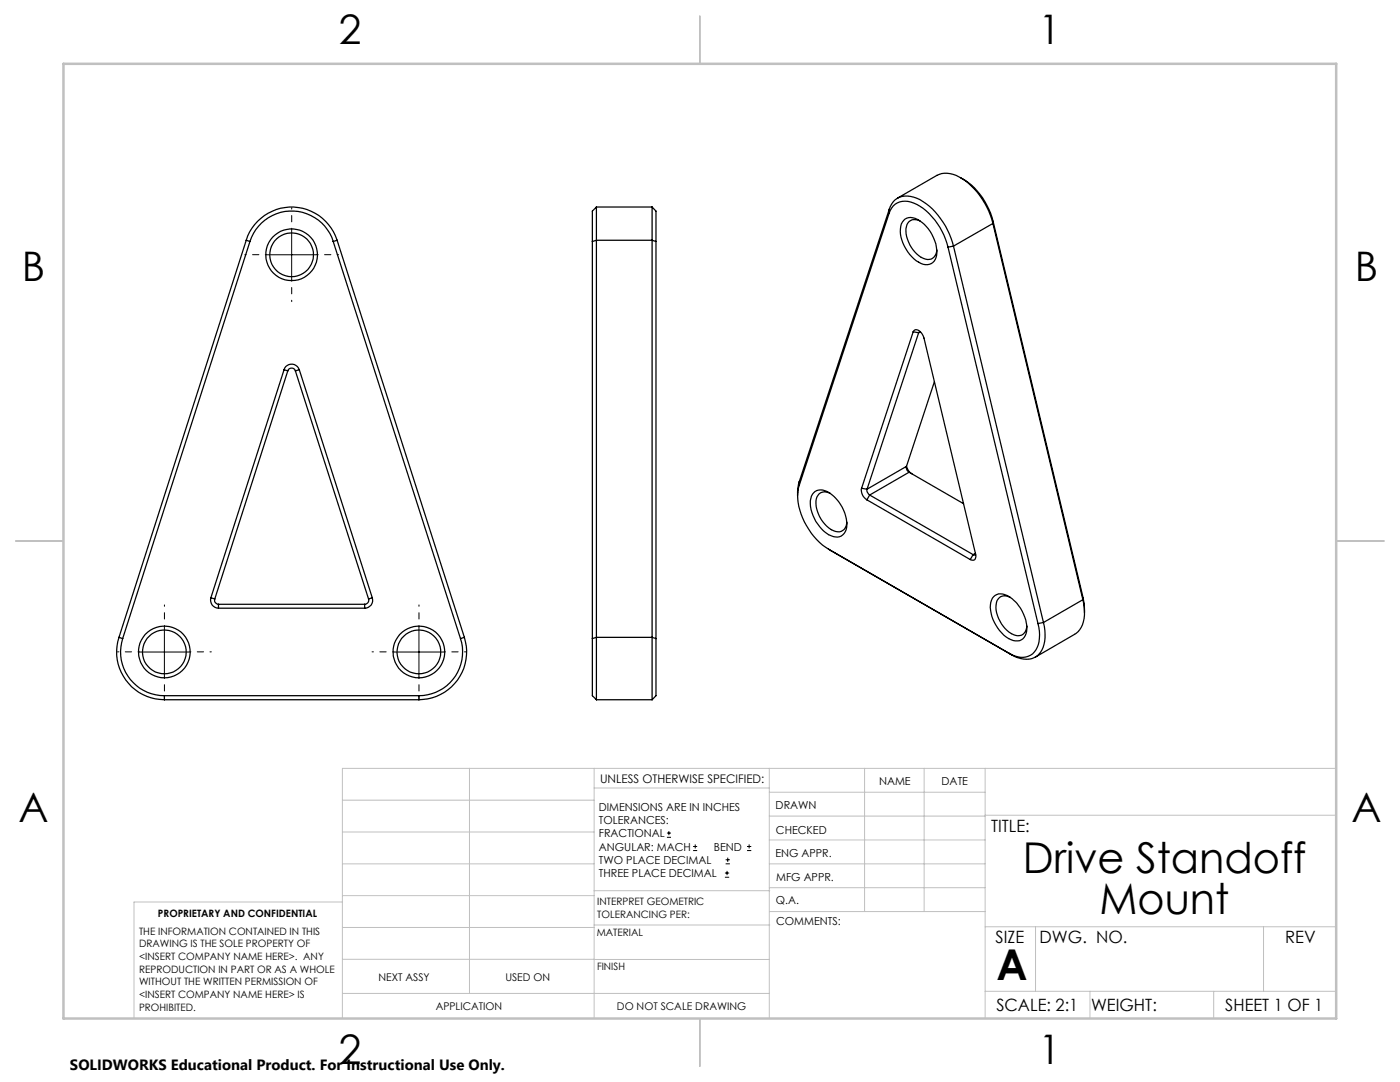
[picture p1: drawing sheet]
<svg xmlns="http://www.w3.org/2000/svg" width="279mm" height="216mm" viewBox="0 0 279 216" stroke-linecap="round" stroke-linejoin="round" font-family="sans-serif">
<g fill="none" stroke="#000" stroke-width=".2">
<path d="M53.2 50.8h10M58.2 45.8v10M27.8 130.1h10M32.8 125.1v10M78.6 130.1h10M83.6 125.1v10M133.1 167.1h.8M133.1 166.2h.8M133.5 165.8v.9M138.3 169.7h.8M138.3 168.9h.8M138.7 168.5v.8"/>
<path d="M144.7 175h.8M144.7 174.2h.8M144.8 172.4h.9M144.8 171.6h.9M145.1 173.8v.8M145.2 171.1v.9M149.1 169.7h.8M149.1 168.9h.8M149.5 168.5v.8"/>
</g>
<path d="M53.2 50.8h-4.3M58.2 45.8v-4.3M58.2 55.8v4.4M63.2 50.8h4.4M27.8 130.1h-4.3M32.8 125.1v-4.4M32.8 135.1v4.3M37.8 130.1h4.4M78.6 130.1h-4.3M83.6 125.1v-4.4M83.6 135.1v4.3M88.6 130.1h4.4" fill="none" stroke="#000" stroke-width=".2" stroke-dasharray="15.2 1.3 1.3 1.3" stroke-dashoffset="15"/>
<g fill="none" stroke="#c0c0c0" stroke-width=".2">
<path d="M68.3 159.7h50.3M93.7 153.3v44.9M118.6 153.3v49.9M118.6 157.2h34.9M153.5 153.3v49.9M153.5 158.1h43.1M172.5 153.3v28.6M184.4 153.3v28.6M196.6 153.3v49.9M266.7 153.3h-198.4v49.9M68.3 178.7h50.3M68.3 172.4h50.3"/>
<path d="M68.3 166h50.3M68.3 180h-41.6v23.2M118.6 177.7h35M153.5 167.6h43.1M153.5 162.8h43.1M153.5 172.4h43.1M153.5 177.1h43.1M196.6 162.7h70.1M68.3 198.2h85.2M68.3 191.4l85.2 .1M68.3 185.1h50.3M118.6 184.6h35"/>
<path d="M153.6 181.9h43M196.6 197.8h70.1M196.6 184.9h70.1M206.7 184.9v12.9M217.5 197.8v5.4M242.2 197.8v5.4M252.2 184.9v12.9"/>
</g>
<path d="M139.7 3.2v9.5M3.1 107.9h9.6M266.7 107.9h9.5M139.7 203.2v9.6" fill="none" stroke="#c0c0c0" stroke-width=".25"/>
<path d="M12.7 12.7h254v190.5h-254z" fill="none" stroke="#c0c0c0" stroke-width=".5"/>
<g fill="none" stroke="#000" stroke-width=".25">
<path d="M179.1 39.5l7.9-4.5a4.9 4.9 0 0 1 5.1 .7 15.2 15.2 0 0 1 6.1 8.9M191.7 35.5a13.5 13.5 0 0 1 6.5 8.7M49.1 47.9a9.5 9.5 0 0 1 9.1-6.6 9.5 9.5 0 0 1 9.1 6.6M49.1 47.9l-25.4 79.3M49.1 47.9l.8 .3M49.9 48.2a8.7 8.7 0 0 1 8.3-6.1 8.7 8.7 0 0 1 8.3 6.1M49.9 48.2l-25.4 79.2M66.5 48.2l25.4 79.2M67.3 47.9l-.8 .3M67.3 47.9l25.4 79.3M118.2 48.2v79.2M119 41.3v6.6"/>
<path d="M119 41.3l-.8 .8v6.1M119 41.3h11.1M119 47.9v79.3M119 47.9h11.1M119 47.9l-.8 .3M130.1 41.3v6.6M130.1 41.3l.8 .8v6.1M130.1 47.9v79.3M130.1 47.9l.8 .3M130.9 48.2v79.2M177.4 42.5a3.4 3.4 0 0 1 5-2 13 13 0 0 1 6.8 8.8M177.4 42.5l-17.9 54.4"/>
<path d="M177.5 41.7a3.6 3.6 0 0 1 4.8-2.4 12.3 12.3 0 0 1 6.8 6.6l1.2 3.2M177.5 41.7l-.1 .8M177.5 41.7l-18 54.4M180.3 44a2.33 2.33 0 0 1 3.3 .1 7.7 7.7 0 0 1 3.2 7.2 2.15 2.15 0 0 1-3.5 1 7.7 7.7 0 0 1-3.5-7.2zM183.6 44.1a1.8 1.8 0 0 0-1.9-.1 1.8 1.8 0 0 0-.9 1.6 6.4 6.4 0 0 0 3.9 6.1 1.76 1.76 0 0 0 2.3-1.8M189.2 49.3l18 75.1M190.3 49.1l-1.1 .2M190.3 49.1l17.9 75.1M198.2 44.6l-7.9 4.5M198.2 44.6l17.9 75.1M198.2 44.2v.4M198.2 44.2l17.9 75"/>
<path d="M56.7 73.8a1.59 1.59 0 0 1 1.5-1.1 1.59 1.59 0 0 1 1.5 1.1M56.7 73.8l-14.6 45.5M56.7 73.8l.7 .2M57.4 74a.79 .79 0 0 1 .8-.6 .79 .79 0 0 1 .7 .6M57.4 74l-14.5 45.5M58.9 74l14.7 45.5M59.7 73.8l14.6 45.5M59.7 73.8l-.8 .2M182.2 66.2a.79 .79 0 0 1 .8-.5 .79 .79 0 0 1 .7 .5l.7 1.3 10.3 43.1v.6a.65 .65 0 0 1-.4 .6 .65 .65 0 0 1-.7-.1M182.2 66.2l-10.3 31.2M182.2 66.2l1.1 .2M183.3 66.4l-10.3 31.2"/>
<path d="M183.7 66.2l-.4 .2M186.5 76.2l-5.6 16.9M159.5 96.9a11.2 11.2 0 0 0 2.4 9.5l1.6 1.8 1.8 1.4M159.5 96.1l-.3 1.2v1.6M159.5 96.1v.8M162.4 98.3a2.59 2.59 0 0 1 3.7 .4 7.6 7.6 0 0 1 2.8 7 2.01 2.01 0 0 1-3.1 1.2 7.4 7.4 0 0 1-4-7.4l.1-.5zM165.7 98.4a1.86 1.86 0 0 0-2.2 .1 1.86 1.86 0 0 0-.7 2 6.5 6.5 0 0 0 4 5.5 1.77 1.77 0 0 0 2.2-1.8M171.9 97.4a2.24 2.24 0 0 0 1.1 2.3M171.9 97.4l1.1 .2M173 99.7l20.6 12M173 97.6a1.13 1.13 0 0 0 .6 1.2M173.6 98.8l20.6 11.9"/>
<path d="M173.6 98.8l-.6 .9M180.9 93.1a1.13 1.13 0 0 0 .5 1.1M180.9 93l.4 .8 .7 .7M180.9 93.1l-7.9 4.5M181.4 94.2l-7.8 4.6M181.4 94.2l10.9 6.3M42.1 119.3a1.6 1.6 0 0 0 1.5 2.1M42.1 119.3l.8 .2M42.9 119.5a.82 .82 0 0 0 .7 1.1M73.6 119.5a.81 .81 0 0 1-.8 1.1M74.3 119.3a1.56 1.56 0 0 1-1.5 2.1M74.3 119.3l-.7 .2"/>
<path d="M165.3 109.6l36.6 21M165.3 109.6l.6 .3M194.2 110.7l-.6 1M194.7 110.4l-.5 .3M194.7 110.6l-.2 .2-.3-.1M198.3 119.1a2.44 2.44 0 0 1 3.2 0 7.9 7.9 0 0 1 3.4 6.8 2.16 2.16 0 0 1-1.3 1.9 2.16 2.16 0 0 1-2.3-.4 7.8 7.8 0 0 1-3.6-7.2zM201.6 119.2a1.77 1.77 0 0 0-1.9-.1 1.77 1.77 0 0 0-.9 1.6 6.3 6.3 0 0 0 3.9 6.1 1.74 1.74 0 0 0 2.2-1.8M216.1 119.7a6.8 6.8 0 0 1-.9 6.3l-8.6 5.1M216.1 119.7l-7.9 4.5M216.1 119.2l.3 1.6v1.4M216.1 119.2v.5M23.7 127.2a9.5 9.5 0 0 0 9.1 12.4"/>
<path d="M23.7 127.2l.8 .2M24.5 127.4a8.7 8.7 0 0 0 8.3 11.4M32.8 138.8h50.8M32.8 138.8v.8M32.8 139.6h50.8M43.6 121.4h29.2M43.6 120.6h29.2M43.6 120.6v.8M72.8 120.6v.8M83.6 138.8v.8M91.9 127.4a8.7 8.7 0 0 1-8.3 11.4M92.7 127.2a9.5 9.5 0 0 1-9.1 12.4"/>
<path d="M92.7 127.2l-.8 .2M118.2 127.4v11.4l.8 .8M119 127.2v12.4M119 139.6h11.1M119 127.2h11.1M119 127.2l-.8 .2M130.1 127.2v12.4M130.1 127.2l.8 .2M130.9 127.4v11.4l-.8 .8M207.2 124.4a6 6 0 0 1-1.1 6.1 4 4 0 0 1-4.8-.2l.6 .3M208.2 124.2a6.8 6.8 0 0 1-.9 6.4 4.4 4.4 0 0 1-5.4 0M208.2 124.2l-1 .2"/>
<circle cx="58.2" cy="50.8" r="5.2"/>
<circle cx="58.2" cy="50.8" r="4.4"/>
<circle cx="32.8" cy="130.1" r="5.2"/>
<circle cx="32.8" cy="130.1" r="4.4"/>
<circle cx="83.6" cy="130.1" r="5.2"/>
<circle cx="83.6" cy="130.1" r="4.4"/>
</g>
<g font-size="8.5">
<text x="204.1" y="174.2">Drive Standoff</text>
<text x="219.4" y="182.3">Mount</text>
<text x="198.9" y="195.5">A</text>
</g>
<g font-size="8.1">
<text x="67.6" y="8.9">2</text>
<text x="207.3" y="8.9">1</text>
<text x="4.4" y="56.2">B</text>
<text x="270.4" y="56.2">B</text>
<text x="3.7" y="164.1">A</text>
<text x="269.7" y="164.1">A</text>
<text x="67.6" y="212.4">2</text>
<text x="207.3" y="212.4">1</text>
</g>
<g font-size="3.4">
<text x="197.8" y="166">TITLE:</text>
<text x="198.7" y="188.1">SIZE</text>
<text x="207.5" y="188.1">DWG. NO.</text>
<text x="256.5" y="188.2">REV</text>
<text x="198.8" y="201.7">SCALE: 2:1</text>
<text x="217.7" y="201.8">WEIGHT:</text>
<text x="244.5" y="201.7">SHEET 1 OF 1</text>
</g>
<text font-size="3" x="14" y="213.5">SOLIDWORKS Educational Product. For Instructional Use Only.</text>
<text font-size="2.4" x="119.8" y="156.2">UNLESS OTHERWISE SPECIFIED:</text>
<g font-size="2.2">
<text x="119.5" y="161.8">DIMENSIONS ARE IN INCHES</text>
<text x="154.8" y="161.4">DRAWN</text>
<text x="175.4" y="156.6">NAME</text>
<text x="187.9" y="156.7">DATE</text>
<text x="119.5" y="164.4">TOLERANCES:</text>
<text x="119.5" y="167.1">FRACTIONAL</text>
<text x="154.9" y="166.3">CHECKED</text>
<text x="119.5" y="169.7">ANGULAR: MACH</text>
<text x="119.5" y="172.4">TWO PLACE DECIMAL</text>
<text x="142.5" y="169.7">BEND</text>
<text x="154.8" y="171">ENG APPR.</text>
<text x="119.5" y="175">THREE PLACE DECIMAL</text>
<text x="154.9" y="175.7">MFG APPR.</text>
<text x="154.9" y="180.4">Q.A.</text>
<text x="154.9" y="184.6">COMMENTS:</text>
</g>
<g font-size="2.1">
<text x="75.5" y="195.7">NEXT ASSY</text>
<text x="100.9" y="195.7">USED ON</text>
<text x="86.9" y="201.5">APPLICATION</text>
<text x="123.1" y="201.6">DO NOT SCALE DRAWING</text>
</g>
<g font-size="2">
<text x="31.5" y="182.9">PROPRIETARY AND CONFIDENTIAL</text>
<text x="119.2" y="180.6">INTERPRET GEOMETRIC</text>
<text x="119.2" y="183.1">TOLERANCING PER:</text>
<text x="27.8" y="186.5">THE INFORMATION CONTAINED IN THIS</text>
<text x="27.8" y="189">DRAWING IS THE SOLE PROPERTY OF</text>
<text x="27.8" y="191.6">&lt;INSERT COMPANY NAME HERE&gt;. ANY</text>
<text x="119.1" y="186.7">MATERIAL</text>
<text x="27.8" y="194.1">REPRODUCTION IN PART OR AS A WHOLE</text>
<text x="27.8" y="196.6">WITHOUT THE WRITTEN PERMISSION OF</text>
<text x="119.1" y="193.5">FINISH</text>
<text x="27.8" y="199.1">&lt;INSERT COMPANY NAME HERE&gt; IS</text>
<text x="27.8" y="201.7">PROHIBITED.</text>
</g>
</svg>
